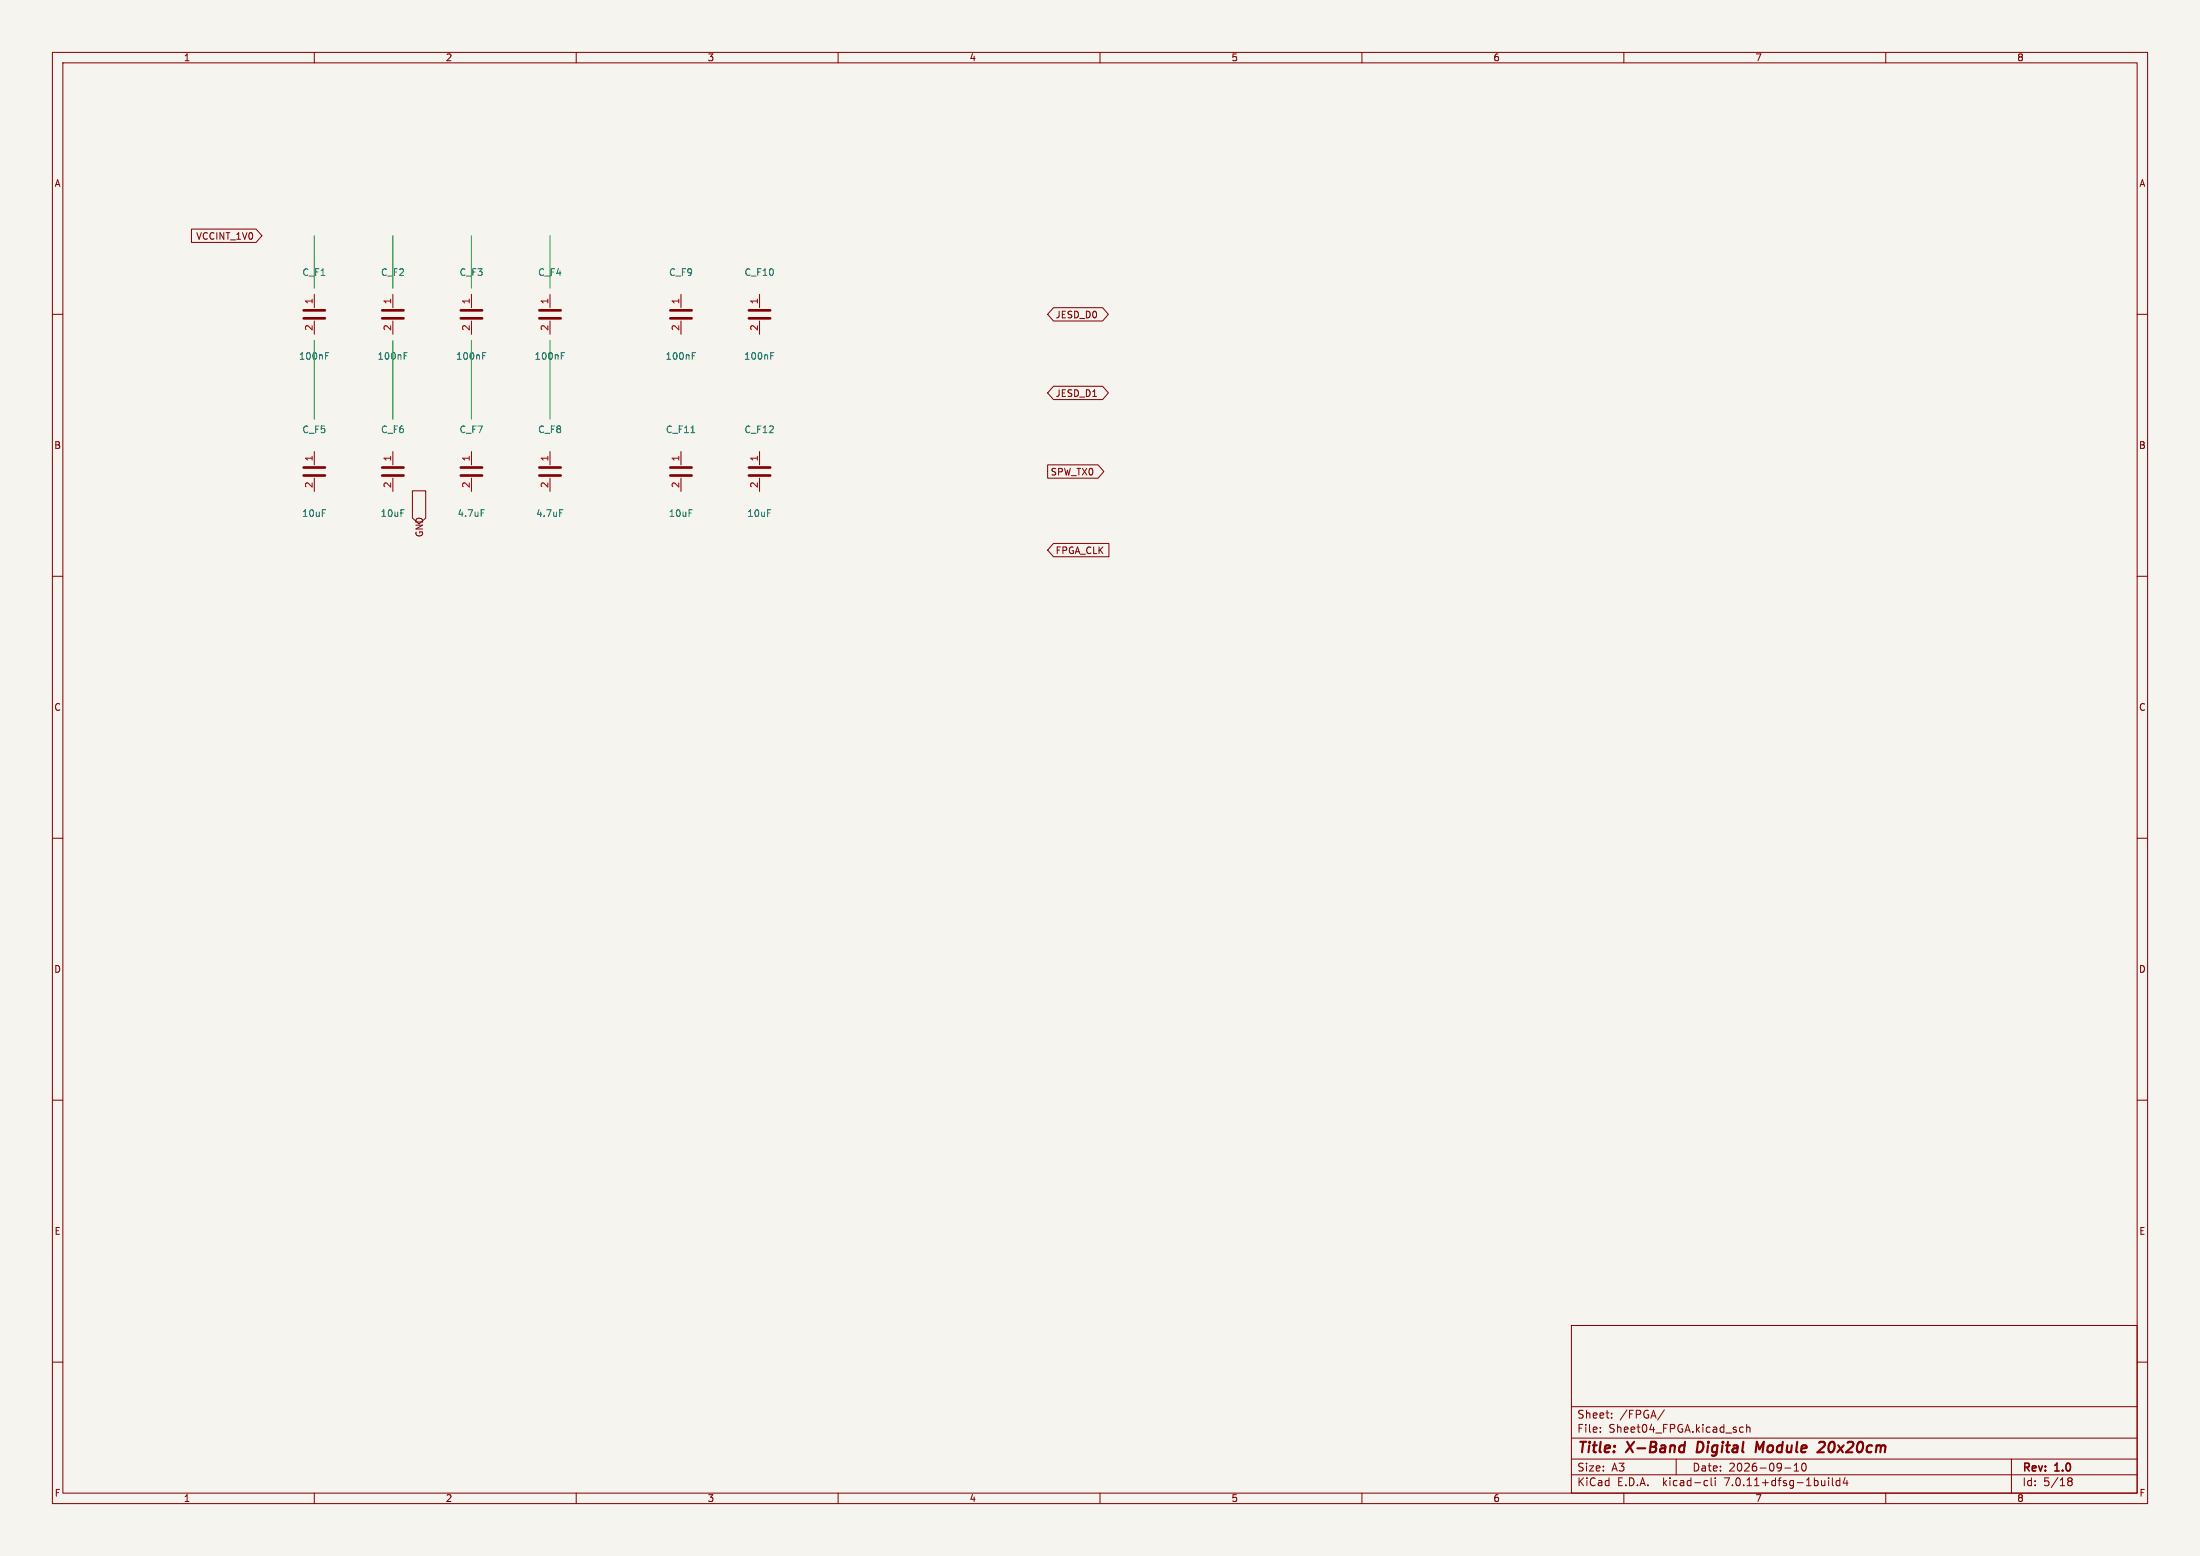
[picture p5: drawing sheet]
(kicad_sch (version 20230121) (generator eeschema)
 (paper "A3")
 (title_block
  (title "X-Band Digital Module 20x20cm")
  (date "2026-09-10")
  (rev "1.0"))
 (lib_symbols
  (symbol "Device:C" (pin_names (offset 0.254)) (in_bom yes) (on_board yes)
   (property "Reference" "C" (at 0.635 2.54 0) (effects (font (size 1.27 1.27))))
   (property "Value" "C" (at 0.635 -2.54 0) (effects (font (size 1.27 1.27))))
   (property "Footprint" "" (at 0.9652 0 0) (effects (font (size 1.27 1.27)) hide))
   (property "Datasheet" "~" (at 0 0 0) (effects (font (size 1.27 1.27)) hide))
   (symbol "C_0_1" (polyline (pts (xy -2.032 -0.762) (xy 2.032 -0.762)) (stroke (width 0.508) (type default)) (fill (type none))) (polyline (pts (xy -2.032 0.762) (xy 2.032 0.762)) (stroke (width 0.508) (type default)) (fill (type none))))
   (symbol "C_1_1" (pin passive line (at 0 3.81 270) (length 2.54) (name "~" (effects (font (size 1.27 1.27)))) (number "1" (effects (font (size 1.27 1.27))))) (pin passive line (at 0 -3.81 90) (length 2.54) (name "~" (effects (font (size 1.27 1.27)))) (number "2" (effects (font (size 1.27 1.27)))))))
  (symbol "power:GND" (power) (pin_names (offset 0)) (in_bom yes) (on_board yes)
   (property "Reference" "#PWR" (at 0 -6.35 0) (effects (font (size 1.27 1.27)) hide))
   (property "Value" "GND" (at 0 -3.81 0) (effects (font (size 1.27 1.27))))
   (symbol "GND_0_1" (polyline (pts (xy 0 0) (xy 0 -1.27) (xy 1.27 -1.27) (xy 0 -2.54) (xy -1.27 -1.27) (xy 0 -1.27)) (stroke (width 0) (type default)) (fill (type none))))
   (symbol "GND_1_1" (pin power_in line (at 0 0 270) (length 0) (name "GND" (effects (font (size 1.27 1.27)))) (number "1" (effects (font (size 1.27 1.27)))))))
  (symbol "power:+1V0" (power) (pin_names (offset 0)) (in_bom yes) (on_board yes)
   (property "Reference" "#PWR" (at 0 -3.81 0) (effects (font (size 1.27 1.27)) hide))
   (property "Value" "+1V0" (at 0 3.81 0) (effects (font (size 1.27 1.27))))
   (symbol "+1V0_0_1" (polyline (pts (xy -0.762 1.27) (xy 0 2.54)) (stroke (width 0) (type default)) (fill (type none))) (polyline (pts (xy 0 0) (xy 0 2.54)) (stroke (width 0) (type default)) (fill (type none))) (polyline (pts (xy 0 2.54) (xy 0.762 1.27)) (stroke (width 0) (type default)) (fill (type none))))
   (symbol "+1V0_1_1" (pin power_in line (at 0 0 90) (length 0) (name "+1V0" (effects (font (size 1.27 1.27)))) (number "1" (effects (font (size 1.27 1.27)))))))
  (symbol "power:+1V8" (power) (pin_names (offset 0)) (in_bom yes) (on_board yes)
   (property "Reference" "#PWR" (at 0 -3.81 0) (effects (font (size 1.27 1.27)) hide))
   (property "Value" "+1V8" (at 0 3.81 0) (effects (font (size 1.27 1.27))))
   (symbol "+1V8_0_1" (polyline (pts (xy -0.762 1.27) (xy 0 2.54)) (stroke (width 0) (type default)) (fill (type none))) (polyline (pts (xy 0 0) (xy 0 2.54)) (stroke (width 0) (type default)) (fill (type none))) (polyline (pts (xy 0 2.54) (xy 0.762 1.27)) (stroke (width 0) (type default)) (fill (type none))))
   (symbol "+1V8_1_1" (pin power_in line (at 0 0 90) (length 0) (name "+1V8" (effects (font (size 1.27 1.27)))) (number "1" (effects (font (size 1.27 1.27)))))))
  (symbol "power:+3V3" (power) (pin_names (offset 0)) (in_bom yes) (on_board yes)
   (property "Reference" "#PWR" (at 0 -3.81 0) (effects (font (size 1.27 1.27)) hide))
   (property "Value" "+3V3" (at 0 3.81 0) (effects (font (size 1.27 1.27))))
   (symbol "+3V3_0_1" (polyline (pts (xy -0.762 1.27) (xy 0 2.54)) (stroke (width 0) (type default)) (fill (type none))) (polyline (pts (xy 0 0) (xy 0 2.54)) (stroke (width 0) (type default)) (fill (type none))) (polyline (pts (xy 0 2.54) (xy 0.762 1.27)) (stroke (width 0) (type default)) (fill (type none))))
   (symbol "+3V3_1_1" (pin power_in line (at 0 0 90) (length 0) (name "+3V3" (effects (font (size 1.27 1.27)))) (number "1" (effects (font (size 1.27 1.27))))))))
 (symbol (lib_id "Device:C") (at 60 60 0) (unit 1) (in_bom yes) (on_board yes)
  (property "Reference" "C_F1" (at 60 52 0) (effects (font (size 1.27 1.27))))
  (property "Value" "100nF" (at 60 68 0) (effects (font (size 1.27 1.27))))
  (property "Footprint" "Capacitor_SMD:C_0402_1005Metric" (at 60 60 0) (effects (font (size 1.27 1.27)) hide)) (pin "1") (pin "2"))
 (symbol (lib_id "Device:C") (at 75 60 0) (unit 1) (in_bom yes) (on_board yes)
  (property "Reference" "C_F2" (at 75 52 0) (effects (font (size 1.27 1.27))))
  (property "Value" "100nF" (at 75 68 0) (effects (font (size 1.27 1.27))))
  (property "Footprint" "Capacitor_SMD:C_0402_1005Metric" (at 75 60 0) (effects (font (size 1.27 1.27)) hide)) (pin "1") (pin "2"))
 (symbol (lib_id "Device:C") (at 90 60 0) (unit 1) (in_bom yes) (on_board yes)
  (property "Reference" "C_F3" (at 90 52 0) (effects (font (size 1.27 1.27))))
  (property "Value" "100nF" (at 90 68 0) (effects (font (size 1.27 1.27))))
  (property "Footprint" "Capacitor_SMD:C_0402_1005Metric" (at 90 60 0) (effects (font (size 1.27 1.27)) hide)) (pin "1") (pin "2"))
 (symbol (lib_id "Device:C") (at 105 60 0) (unit 1) (in_bom yes) (on_board yes)
  (property "Reference" "C_F4" (at 105 52 0) (effects (font (size 1.27 1.27))))
  (property "Value" "100nF" (at 105 68 0) (effects (font (size 1.27 1.27))))
  (property "Footprint" "Capacitor_SMD:C_0402_1005Metric" (at 105 60 0) (effects (font (size 1.27 1.27)) hide)) (pin "1") (pin "2"))
 (symbol (lib_id "Device:C") (at 60 90 0) (unit 1) (in_bom yes) (on_board yes)
  (property "Reference" "C_F5" (at 60 82 0) (effects (font (size 1.27 1.27))))
  (property "Value" "10uF" (at 60 98 0) (effects (font (size 1.27 1.27))))
  (property "Footprint" "Capacitor_SMD:C_0603_1608Metric" (at 60 90 0) (effects (font (size 1.27 1.27)) hide)) (pin "1") (pin "2"))
 (symbol (lib_id "Device:C") (at 75 90 0) (unit 1) (in_bom yes) (on_board yes)
  (property "Reference" "C_F6" (at 75 82 0) (effects (font (size 1.27 1.27))))
  (property "Value" "10uF" (at 75 98 0) (effects (font (size 1.27 1.27))))
  (property "Footprint" "Capacitor_SMD:C_0603_1608Metric" (at 75 90 0) (effects (font (size 1.27 1.27)) hide)) (pin "1") (pin "2"))
 (symbol (lib_id "Device:C") (at 90 90 0) (unit 1) (in_bom yes) (on_board yes)
  (property "Reference" "C_F7" (at 90 82 0) (effects (font (size 1.27 1.27))))
  (property "Value" "4.7uF" (at 90 98 0) (effects (font (size 1.27 1.27))))
  (property "Footprint" "Capacitor_SMD:C_0402_1005Metric" (at 90 90 0) (effects (font (size 1.27 1.27)) hide)) (pin "1") (pin "2"))
 (symbol (lib_id "Device:C") (at 105 90 0) (unit 1) (in_bom yes) (on_board yes)
  (property "Reference" "C_F8" (at 105 82 0) (effects (font (size 1.27 1.27))))
  (property "Value" "4.7uF" (at 105 98 0) (effects (font (size 1.27 1.27))))
  (property "Footprint" "Capacitor_SMD:C_0402_1005Metric" (at 105 90 0) (effects (font (size 1.27 1.27)) hide)) (pin "1") (pin "2"))
 (symbol (lib_id "Device:C") (at 130 60 0) (unit 1) (in_bom yes) (on_board yes)
  (property "Reference" "C_F9" (at 130 52 0) (effects (font (size 1.27 1.27))))
  (property "Value" "100nF" (at 130 68 0) (effects (font (size 1.27 1.27))))
  (property "Footprint" "Capacitor_SMD:C_0402_1005Metric" (at 130 60 0) (effects (font (size 1.27 1.27)) hide)) (pin "1") (pin "2"))
 (symbol (lib_id "Device:C") (at 145 60 0) (unit 1) (in_bom yes) (on_board yes)
  (property "Reference" "C_F10" (at 145 52 0) (effects (font (size 1.27 1.27))))
  (property "Value" "100nF" (at 145 68 0) (effects (font (size 1.27 1.27))))
  (property "Footprint" "Capacitor_SMD:C_0402_1005Metric" (at 145 60 0) (effects (font (size 1.27 1.27)) hide)) (pin "1") (pin "2"))
 (symbol (lib_id "Device:C") (at 130 90 0) (unit 1) (in_bom yes) (on_board yes)
  (property "Reference" "C_F11" (at 130 82 0) (effects (font (size 1.27 1.27))))
  (property "Value" "10uF" (at 130 98 0) (effects (font (size 1.27 1.27))))
  (property "Footprint" "Capacitor_SMD:C_0603_1608Metric" (at 130 90 0) (effects (font (size 1.27 1.27)) hide)) (pin "1") (pin "2"))
 (symbol (lib_id "Device:C") (at 145 90 0) (unit 1) (in_bom yes) (on_board yes)
  (property "Reference" "C_F12" (at 145 82 0) (effects (font (size 1.27 1.27))))
  (property "Value" "10uF" (at 145 98 0) (effects (font (size 1.27 1.27))))
  (property "Footprint" "Capacitor_SMD:C_0603_1608Metric" (at 145 90 0) (effects (font (size 1.27 1.27)) hide)) (pin "1") (pin "2"))
 (wire (pts (xy 60 55) (xy 60 45)) (stroke (width 0) (type default)))
 (wire (pts (xy 60 65) (xy 60 80)) (stroke (width 0) (type default)))
 (wire (pts (xy 75 55) (xy 75 45)) (stroke (width 0) (type default)))
 (wire (pts (xy 75 65) (xy 75 80)) (stroke (width 0) (type default)))
 (wire (pts (xy 90 55) (xy 90 45)) (stroke (width 0) (type default)))
 (wire (pts (xy 90 65) (xy 90 80)) (stroke (width 0) (type default)))
 (wire (pts (xy 105 55) (xy 105 45)) (stroke (width 0) (type default)))
 (wire (pts (xy 105 65) (xy 105 80)) (stroke (width 0) (type default)))
 (global_label "VCCINT_1V0" (shape input) (at 50 45 180) (effects (font (size 1.27 1.27)) (justify right)))
 (global_label "GND" (shape input) (at 80 100 90) (effects (font (size 1.27 1.27)) (justify right)))
 (global_label "JESD_D0" (shape bidirectional) (at 200 60 0) (effects (font (size 1.27 1.27)) (justify left)))
 (global_label "JESD_D1" (shape bidirectional) (at 200 75 0) (effects (font (size 1.27 1.27)) (justify left)))
 (global_label "SPW_TX0" (shape output) (at 200 90 0) (effects (font (size 1.27 1.27)) (justify left)))
 (global_label "FPGA_CLK" (shape input) (at 200 105 0) (effects (font (size 1.27 1.27)) (justify left)))
 (sheet_instances (path "" (page "1"))))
